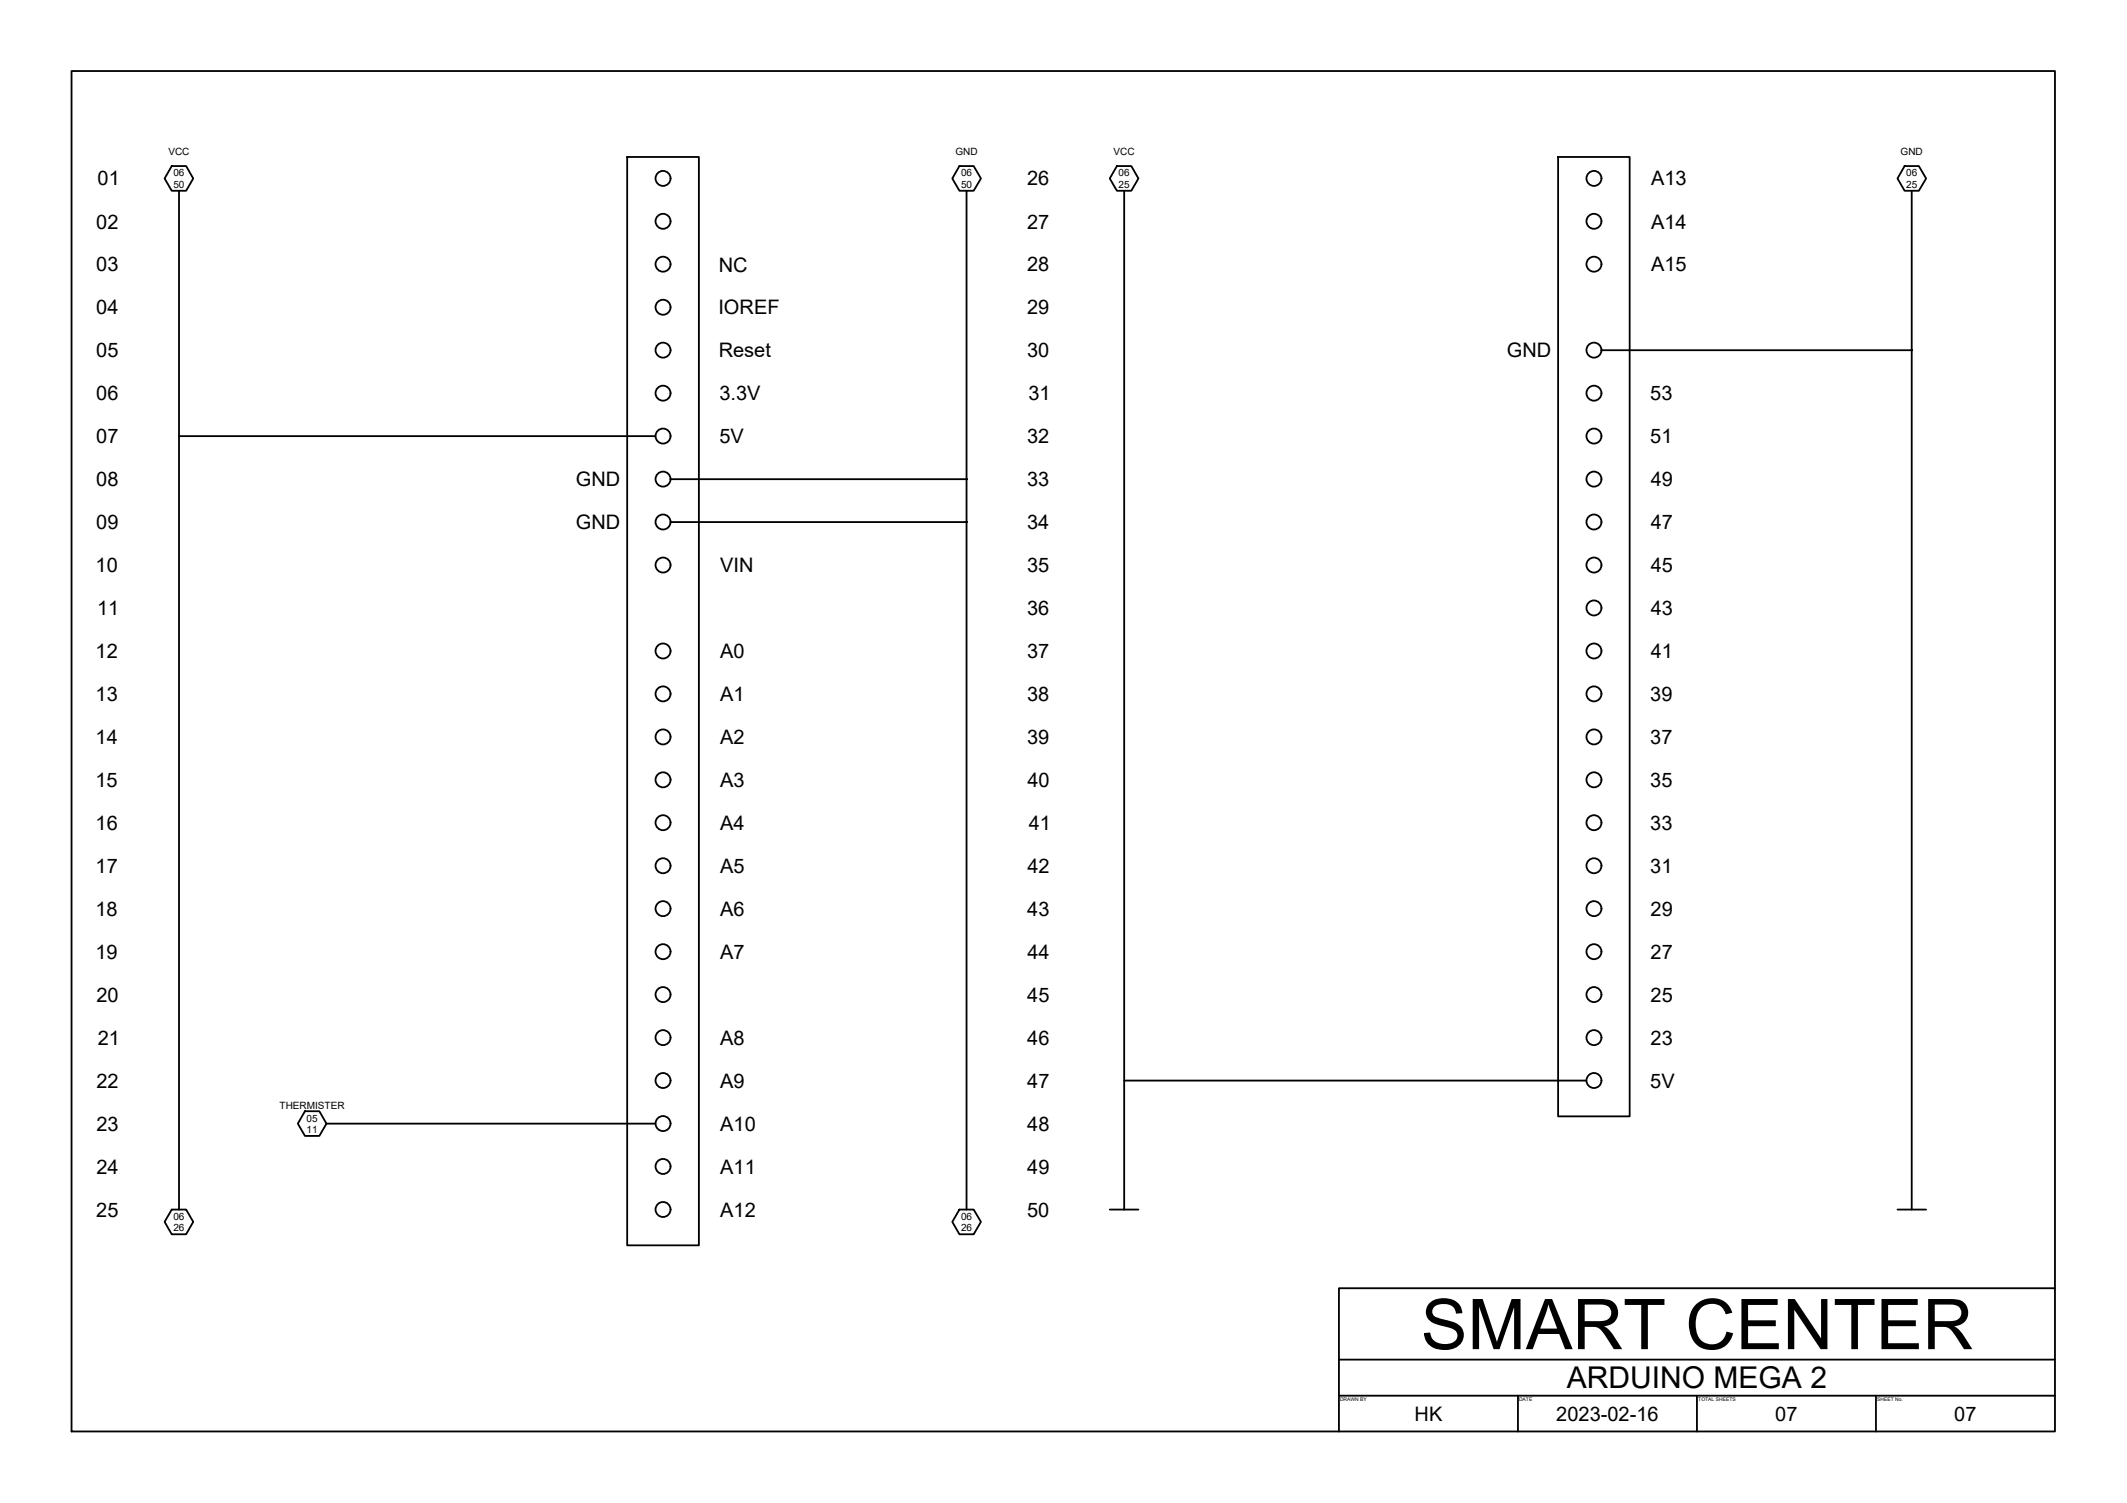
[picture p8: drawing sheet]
<svg xmlns="http://www.w3.org/2000/svg" width="297mm" height="210mm" viewBox="0 0 297 210" stroke-linecap="round" stroke-linejoin="round" font-family="sans-serif">
<g fill="none" stroke="#000" stroke-width=".25">
<path d="M10 9.9h277v190h-277zM24 23.2h2l1 1.7-1 1.7h-2l-1-1.7zM25 26.6v142.3M87.6 21.9h10v152h-10zM134 23.2h2l1 1.7-1 1.7h-2l-1-1.7zM135 26.6v142.3M156 23.2h2l1 1.7-1 1.7h-2l-1-1.7zM157 26.6v142.3M217.6 21.9h10v134h-10zM266 23.2h2l1 1.7-1 1.7h-2l-1-1.7zM267 26.6v142.3M223.6 48.9h43.4"/>
<path d="M267 48.9h.1M25 60.9h66.5M93.6 66.9h41.4M93.6 72.9h41.4M135 66.9h.1M135 72.9h.1M42.6 155.2h2l1 1.7-1 1.7h-2l-1-1.7zM45.6 156.9h45.9M157 150.9h64.5M24 168.9h2l1 1.7-1 1.8h-2l-1-1.8zM134 168.9h2l1 1.7-1 1.8h-2l-1-1.8zM155 168.9h4"/>
<path d="M265 168.9h4M287 179.9h-100v20M187 189.9h100M187 194.9h100M212 194.9v5M237 194.9v5M262 194.9v5"/>
<circle cx="92.6" cy="24.9" r="1.05"/>
<circle cx="92.6" cy="36.9" r="1.05"/>
<circle cx="92.6" cy="30.9" r="1.05"/>
<circle cx="222.6" cy="30.9" r="1.05"/>
<circle cx="222.6" cy="24.9" r="1.05"/>
<circle cx="222.6" cy="36.9" r="1.05"/>
<circle cx="92.6" cy="42.9" r="1.05"/>
<circle cx="92.6" cy="54.9" r="1.05"/>
<circle cx="92.6" cy="48.9" r="1.05"/>
<circle cx="222.6" cy="48.9" r="1.05"/>
<circle cx="222.6" cy="54.9" r="1.05"/>
<circle cx="267" cy="48.9" r=".03"/>
<circle cx="92.6" cy="78.9" r="1.05"/>
<circle cx="92.6" cy="66.9" r="1.05"/>
<circle cx="92.6" cy="72.9" r="1.05"/>
<circle cx="92.6" cy="60.9" r="1.05"/>
<circle cx="135" cy="72.9" r=".03"/>
<circle cx="135" cy="66.9" r=".03"/>
<circle cx="222.6" cy="60.9" r="1.05"/>
<circle cx="222.6" cy="78.9" r="1.05"/>
<circle cx="222.6" cy="66.9" r="1.05"/>
<circle cx="222.6" cy="72.9" r="1.05"/>
<circle cx="92.6" cy="90.9" r="1.05"/>
<circle cx="92.6" cy="96.9" r="1.05"/>
<circle cx="222.6" cy="84.9" r="1.05"/>
<circle cx="222.6" cy="90.9" r="1.05"/>
<circle cx="222.6" cy="96.9" r="1.05"/>
<circle cx="92.6" cy="102.9" r="1.05"/>
<circle cx="92.6" cy="114.9" r="1.05"/>
<circle cx="92.6" cy="108.9" r="1.05"/>
<circle cx="222.6" cy="114.9" r="1.05"/>
<circle cx="222.6" cy="102.9" r="1.05"/>
<circle cx="222.6" cy="108.9" r="1.05"/>
<circle cx="92.6" cy="132.9" r="1.05"/>
<circle cx="92.6" cy="138.9" r="1.05"/>
<circle cx="92.6" cy="126.9" r="1.05"/>
<circle cx="92.6" cy="120.9" r="1.05"/>
<circle cx="222.6" cy="138.9" r="1.05"/>
<circle cx="222.6" cy="126.9" r="1.05"/>
<circle cx="222.6" cy="132.9" r="1.05"/>
<circle cx="222.6" cy="120.9" r="1.05"/>
<circle cx="92.6" cy="150.9" r="1.05"/>
<circle cx="92.6" cy="144.9" r="1.05"/>
<circle cx="92.6" cy="156.9" r="1.05"/>
<circle cx="222.6" cy="150.9" r="1.05"/>
<circle cx="222.6" cy="144.9" r="1.05"/>
<circle cx="92.6" cy="162.9" r="1.05"/>
<circle cx="92.6" cy="168.9" r="1.05"/>
</g>
<text font-size="9.8" x="198.4" y="188.4">SMART CENTER</text>
<text font-size="4.2" x="218.8" y="193.9">ARDUINO MEGA 2</text>
<g font-size="2.8">
<text x="13.6" y="25.9">01</text>
<text x="143.4" y="25.9">26</text>
<text x="230.6" y="25.9">A13</text>
<text x="13.4" y="31.9">02</text>
<text x="143.4" y="31.9">27</text>
<text x="230.6" y="31.9">A14</text>
<text x="13.4" y="37.9">03</text>
<text x="100.4" y="37.9">NC</text>
<text x="143.4" y="37.9">28</text>
<text x="230.6" y="37.9">A15</text>
<text x="13.4" y="43.9">04</text>
<text x="100.3" y="43.9">IOREF</text>
<text x="143.4" y="43.9">29</text>
<text x="13.4" y="49.9">05</text>
<text x="100.4" y="49.9">Reset</text>
<text x="143.4" y="49.9">30</text>
<text x="210.4" y="49.9">GND</text>
<text x="13.4" y="55.9">06</text>
<text x="100.5" y="55.9">3.3V</text>
<text x="143.6" y="55.9">31</text>
<text x="230.5" y="55.9">53</text>
<text x="13.4" y="61.9">07</text>
<text x="100.5" y="61.9">5V</text>
<text x="143.4" y="61.9">32</text>
<text x="230.5" y="61.9">51</text>
<text x="13.4" y="67.9">08</text>
<text x="80.4" y="67.9">GND</text>
<text x="143.4" y="67.9">33</text>
<text x="230.5" y="67.9">49</text>
<text x="13.4" y="73.9">09</text>
<text x="80.4" y="73.9">GND</text>
<text x="143.4" y="73.9">34</text>
<text x="230.5" y="73.9">47</text>
<text x="13.4" y="79.9">10</text>
<text x="100.6" y="79.9">VIN</text>
<text x="143.4" y="79.9">35</text>
<text x="230.5" y="79.9">45</text>
<text x="13.5" y="85.9">11</text>
<text x="143.4" y="85.9">36</text>
<text x="230.5" y="85.9">43</text>
<text x="13.4" y="91.9">12</text>
<text x="100.6" y="91.9">A0</text>
<text x="143.4" y="91.9">37</text>
<text x="230.5" y="91.9">41</text>
<text x="13.4" y="97.9">13</text>
<text x="100.6" y="97.9">A1</text>
<text x="143.4" y="97.9">38</text>
<text x="230.5" y="97.9">39</text>
<text x="13.4" y="103.9">14</text>
<text x="100.6" y="103.9">A2</text>
<text x="143.4" y="103.9">39</text>
<text x="230.5" y="103.9">37</text>
<text x="13.3" y="109.9">15</text>
<text x="100.6" y="109.9">A3</text>
<text x="143.5" y="109.9">40</text>
<text x="230.5" y="109.9">35</text>
<text x="13.4" y="115.9">16</text>
<text x="100.6" y="115.9">A4</text>
<text x="143.7" y="115.9">41</text>
<text x="230.5" y="115.9">33</text>
<text x="13.4" y="121.9">17</text>
<text x="100.6" y="121.9">A5</text>
<text x="143.5" y="121.9">42</text>
<text x="230.5" y="121.9">31</text>
<text x="13.3" y="127.9">18</text>
<text x="100.6" y="127.9">A6</text>
<text x="143.5" y="127.9">43</text>
<text x="230.5" y="127.9">29</text>
<text x="13.3" y="133.9">19</text>
<text x="100.6" y="133.9">A7</text>
<text x="143.5" y="133.9">44</text>
<text x="230.5" y="133.9">27</text>
<text x="13.5" y="139.9">20</text>
<text x="143.5" y="139.9">45</text>
<text x="230.5" y="139.9">25</text>
<text x="13.7" y="145.9">21</text>
<text x="100.6" y="145.9">A8</text>
<text x="143.5" y="145.9">46</text>
<text x="230.5" y="145.9">23</text>
<text x="13.5" y="151.9">22</text>
<text x="100.6" y="151.9">A9</text>
<text x="143.5" y="151.9">47</text>
<text x="230.5" y="151.9">5V</text>
<text x="13.5" y="157.9">23</text>
<text x="100.6" y="157.9">A10</text>
<text x="143.5" y="157.9">48</text>
<text x="13.5" y="163.9">24</text>
<text x="100.6" y="163.9">A11</text>
<text x="143.5" y="163.9">49</text>
<text x="13.4" y="169.9">25</text>
<text x="100.6" y="169.9">A12</text>
<text x="143.4" y="169.9">50</text>
<text x="197.5" y="198.4">HK</text>
<text x="217.3" y="198.4">2023-02-16</text>
<text x="247.9" y="198.4">07</text>
<text x="272.9" y="198.4">07</text>
</g>
<g font-size="1.4">
<text x="23.5" y="21.6">VCC</text>
<text x="133.4" y="21.6">GND</text>
<text x="155.5" y="21.6">VCC</text>
<text x="265.4" y="21.6">GND</text>
<text x="24.2" y="24.6">06</text>
<text x="24.2" y="26.2">50</text>
<text x="134.2" y="24.6">06</text>
<text x="134.2" y="26.2">50</text>
<text x="156.2" y="24.6">06</text>
<text x="156.2" y="26.2">25</text>
<text x="266.2" y="24.6">06</text>
<text x="266.2" y="26.2">25</text>
<text x="39.1" y="154.9">THERMISTER</text>
<text x="42.8" y="156.6">05</text>
<text x="42.8" y="158.2">11</text>
<text x="24.2" y="170.3">06</text>
<text x="24.2" y="172">26</text>
<text x="134.2" y="170.3">06</text>
<text x="134.2" y="172">26</text>
</g>
<g font-size=".7">
<text x="187.1" y="195.6">DRAWN BY</text>
<text x="212.1" y="195.6">DATE</text>
<text x="237.2" y="195.6">TOTAL SHEETS</text>
<text x="262.1" y="195.6">SHEET No.</text>
</g>
</svg>
